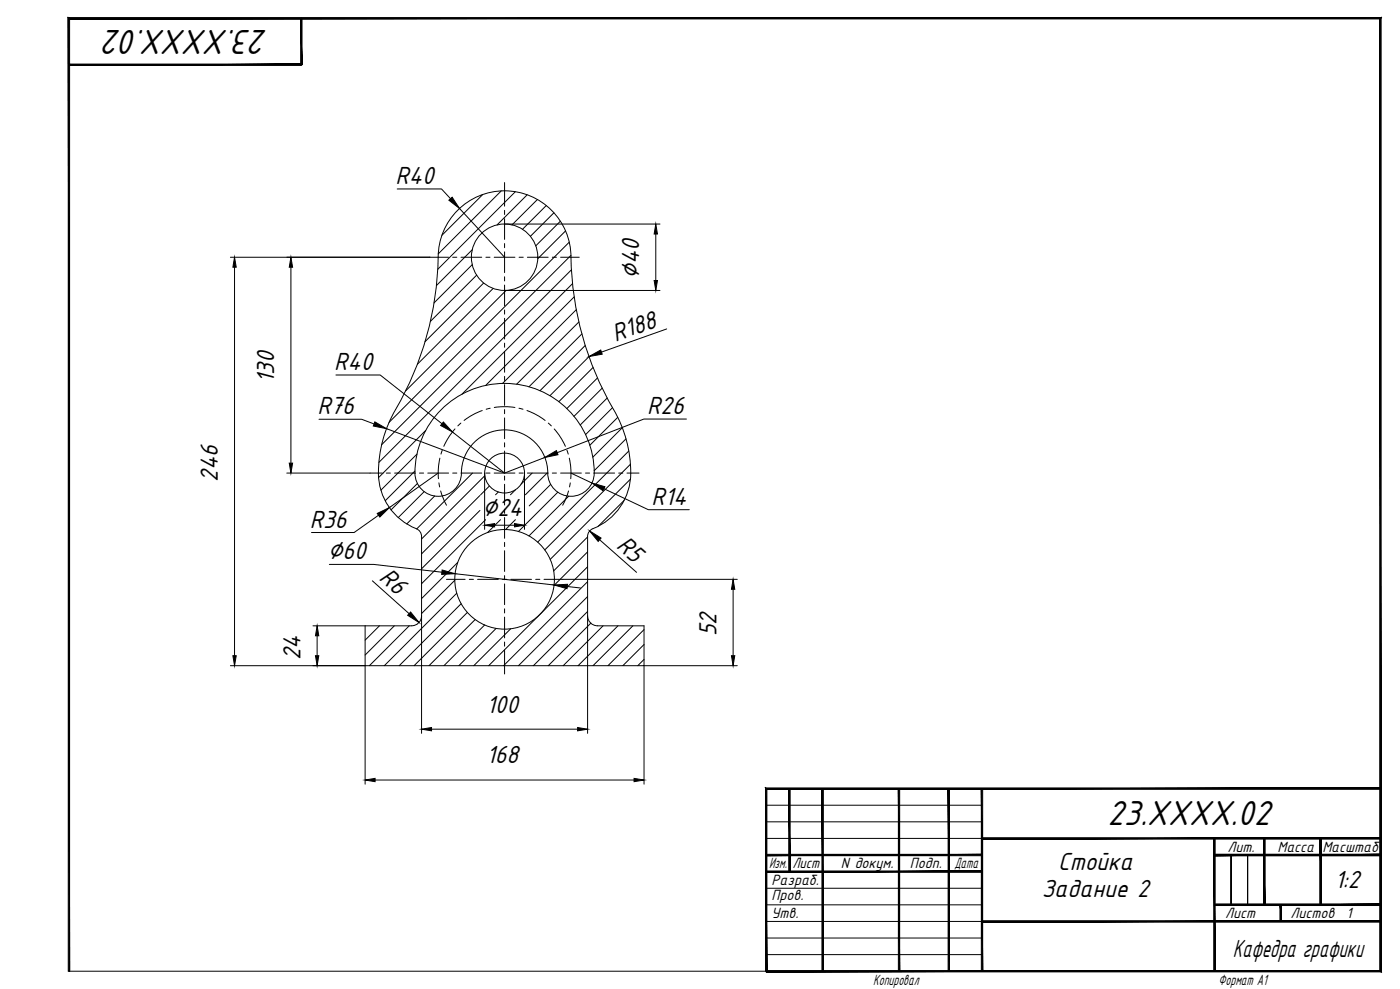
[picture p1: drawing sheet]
<svg xmlns="http://www.w3.org/2000/svg" width="841mm" height="594mm" viewBox="0 0 841 594" stroke-linecap="round" stroke-linejoin="round" font-family="sans-serif">
<!-- layer: 0 -->
<g fill="#000" stroke="#000" stroke-width=".6">
<path d="M181 11v28v-28zM181 11v28z"/>
<path d="M41 38v1l140-1zM41 39l140-1v1z"/>
<path d="M570 474v109v-109zM570 474v109z"/>
<path d="M460 513v1l130-1zM460 514l130-1v1z"/>
<path d="M590 503v1l239-1zM590 504l239-1v1z"/>
<path d="M730 513v1l99-1zM730 514l99-1v1z"/>
<path d="M730 513v1l99-1zM730 514l99-1v1z"/>
<path d="M729 504l1 79v-79zM729 504l1 79h-1z"/>
<path d="M759 504l1 40v-40zM759 504l1 40h-1z"/>
<path d="M759 504l1 40v-40zM759 504l1 40h-1z"/>
<path d="M793 504l1 40v-40zM793 504l1 40h-1z"/>
<path d="M793 504l1 40v-40zM793 504l1 40h-1z"/>
<path d="M460 523v1l130-1zM460 524l130-1v1z"/>
<path d="M474 474v50h1zM474 474h1v50z"/>
<path d="M590 553v1l239-1zM590 554l239-1v1z"/>
<path d="M730 543v1l99-1zM730 544l99-1v1z"/>
<path d="M730 543v1l99-1zM730 544l99-1v1z"/>
<path d="M769 544l1 9v-9zM769 544l1 9h-1z"/>
<path d="M769 544l1 9v-9zM769 544l1 9h-1z"/>
<path d="M41 11v572h1zM41 11h1v572zM41 11h1h788zM42 11h788h-1zM830 11h-1l1 573zM829 11l1 573-1-1zM460 584h370l-1-1zM460 583h369l-369 1z"/>
<path d="M460 473v110h1zM460 473l1 1v109zM460 473l1 1 368-1zM461 474l368-1v1z"/>
<path d="M494 474v109h1zM494 474h1v109z"/>
<path d="M540 474v109zM540 474v109z"/>
<path d="M590 474v109zM590 474v109z"/>
</g>
<g fill="none" stroke="#000" stroke-width=".6">
<path d="M290 117l-25 24M301 115l-38 38M310 115l-47 47M317 117l-18 18M323 120l-15 15M328 123l-14 15M333 128l-14 14M337 133l-15 15M340 139l-17 16M284 159l-23 23M284 150l-22 22M342 145l-108 109"/>
<path d="M343 153l-114 114M286 165l-27 28M291 170l-36 35M296 173l-45 46M304 174l-60 61M343 162l-115 116M344 170l-66 67M345 178l-53 54M346 186l-44 44M348 193l-38 38M350 201l-32 31M352 208l-28 27"/>
<path d="M354 214l-24 24M356 221l-20 20M359 227l-18 18M362 233l-17 17M365 239l-16 16M256 259l-29 28M368 245l-16 16M371 251l-17 16M374 257l-18 18M250 273l-21 21M376 264l-19 19M378 271l-55 55"/>
<path d="M379 279l-52 51M249 283l-18 18M251 290l-16 16M255 295l-16 16M261 298l-17 17M284 284l-34 34M288 298l-35 35M291 286l-38 38M294 292l-5 5M299 296l-1 1M310 294l-3 3M320 284l-7 7"/>
<path d="M329 284l-13 13M331 291l-13 13M335 296l-24 23M342 298l-24 24M379 288l-48 48M288 307l-35 35M292 312l-39 39M301 312l-8 8M310 312l-6 6M375 301l-16 15M275 338l-22 22M353 323l-20 20"/>
<path d="M353 331l-20 21M273 349l-20 20M274 356l-43 44M353 349l-50 51M353 340l-29 29M353 358l-42 42M228 376l-9 9M237 376l-18 17M246 376l-24 24M277 363l-37 37M281 368l-32 32M285 372l-27 28"/>
<path d="M291 375l-24 25M298 377l-22 23M307 378l-22 22M324 369l-30 31M353 367l-33 33M355 374l-26 26M362 376l-24 24M371 376l-24 24M380 376l-24 24M387 378l-22 22M387 387l-13 13M387 396l-4 4"/>
<path d="M460 484h130M460 494h130M460 504h130M460 534h130M460 544h130M460 553h130M740 544v-30v30M749 544v-30v30M460 563h130M460 573h130M41 583h419"/>
</g>
<g fill="none" stroke="#000" stroke-width=".6">
<path d="M275 126a40 40 0 0 1 45-7 40 40 0 0 1 23 40 193 193 0 0 0 28 92 68 68 0 0 1 6 43 37 37 0 0 1-22 24l-2 2v2v48a6 6 0 0 0 6 6h28v24h-168v-24h28a6 6 0 0 0 6-6v-48a6 6 0 0 0-5-5 37 37 0 0 1-20-41 85 85 0 0 1 14-37 194 194 0 0 0 22-90 40 40 0 0 1 11-23zM265 246a54 54 0 0 1 60-11 54 54 0 0 1 32 52 14 14 0 0 1-17 11 14 14 0 0 1-11-16 26 26 0 0 0-28-24 26 26 0 0 0-24 28 14 14 0 0 1-17 12 14 14 0 0 1-11-18 54 54 0 0 1 16-34z"/>
<circle cx="303" cy="155" r="20"/>
<circle cx="303" cy="284" r="12"/>
<circle cx="303" cy="348" r="30"/>
</g>
<g fill="none" stroke="#000" stroke-width=".6">
<path d="M303 110v14M303 126v3M303 131v13M258 155h11M272 155h2M277 155h12M292 155h2M297 155h12M303 146v3M303 151v13M312 155h2M317 155h12"/>
<path d="M332 155h2M337 155h11M303 166v3M303 171v13M303 186v3M303 191v13M303 206v3M303 211v13M303 226v3M303 231v13M273 258l-3 4-3 6M277 254l-2 2"/>
<path d="M290 247l-6 2-5 4M294 245l-2 1M297 245l7-1 5 1M303 246v3M303 251v12M312 245l2 1M317 247l6 2 4 4M329 254l2 2M333 258l3 4 4 6M264 275l-1 6v7M266 270l-1 3M303 266v2"/>
<path d="M303 271v12M341 270v3M342 275l1 6v7M222 284h8M232 284h3M237 284h12M252 284h2M257 284h12M264 290v2M265 295l3 8M272 284h2M277 284h12"/>
<path d="M292 284h2M297 284h12M303 286v2M303 291v12M312 284h2M317 284h12M332 284h2M337 284h12M342 295l-4 8M343 290l-1 2M352 284h2M357 284h12"/>
<path d="M372 284h2M377 284h7M303 306v2M303 311v12M303 326v2M303 331v12M268 348h11M282 348h2M287 348h12M302 348h2M303 346v2M303 351v12"/>
<path d="M307 348h12M322 348h2M327 348h11M303 366v2M303 371v12M303 386v2M303 391v14"/>
</g>
<g fill="none" stroke="#000" stroke-width=".6">
<path d="M239 114h26l6 5M276 125l27 30M303 135h93M138 155h120M394 141v27M141 161v233M175 161v117M303 174h93M401 198l-40 14M202 225h26l38 30M192 252h25l8 3M232 257l71 27"/>
<path d="M272 259l31 25M412 252h-25l-52 20M327 275l-24 9M172 284h50M263 284l-29 21M291 284v34M315 284v34M343 284l13 6M363 294l26 12h25M227 310l-14 10h-26M297 315h12M198 339h26l41 5"/>
<path d="M360 324l22 20M224 349l22 20M273 345l60 6M338 348h105M341 352l8 1M440 354v40M188 376h31M253 370v71M353 370v71M138 400h81v71M191 382v12M443 400h-56v71"/>
<path d="M259 438h88M225 469h156"/>
</g>
<g fill="#000" stroke="#000" stroke-width=".6">
<path d="M270 120l2-2 4 7zM394 135l1 6h-2zM141 155l1 6h-2zM175 155l1 6h-2zM393 168h2l-1 6zM354 214l7-4 1 3zM225 253l7 4-8-1zM266 253l6 6-7-3zM174 278h2l-1 6zM327 275l7-4 1 2zM356 290l7 2-1 3zM227 308l7-3-6 6z"/>
<path d="M291 315h6v1zM309 315h6l-6 1zM354 319l7 4-2 2zM266 342l7 3h-8zM333 351h8v3zM440 348l1 6h-2zM247 368l5 6-7-4zM140 394h2l-1 6zM191 376l1 6h-2zM190 394h2l-1 6zM439 394h2l-1 6zM253 438l6-1v2z"/>
<path d="M347 437l6 1-6 1zM219 469l6-1v2zM381 468l6 1-6 1z"/>
</g>
<g font-size="23.2">
<text x="161" y="18" transform="rotate(-180 161 18)">23.XXXX.02</text>
<text x="665" y="495">23.XXXX.02</text>
</g>
<g font-size="16.6">
<text x="238" y="110">R40</text>
<text x="384" y="168" transform="rotate(-90 384 168)">∅40</text>
<text x="370" y="205" transform="rotate(-20 370 205)">R188</text>
<text x="201" y="222">R40</text>
<text x="165" y="230" transform="rotate(-90 165 230)">130</text>
<text x="191" y="249">R76</text>
<text x="389" y="249">R26</text>
<text x="131" y="290" transform="rotate(-90 131 290)">246</text>
<text x="391" y="303">R14</text>
<text x="290" y="310">∅24</text>
<text x="186" y="317">R36</text>
<text x="370" y="329" transform="rotate(41 370 329)">R5</text>
<text x="197" y="336">∅60</text>
<text x="227" y="348" transform="rotate(42 227 348)">R6</text>
<text x="430" y="382" transform="rotate(-90 430 382)">52</text>
<text x="181" y="397" transform="rotate(-90 181 397)">24</text>
<text x="292" y="428">100</text>
<text x="292" y="459">168</text>
<text x="636" y="523">Стойка</text>
<text x="802" y="534">1:2</text>
<text x="626" y="539">Задание 2</text>
<text x="741" y="575">Кафедра графики</text>
</g>
<g font-size="9.9">
<text x="737" y="512">Лит.</text>
<text x="767" y="512">Масса</text>
<text x="794" y="512">Масштаб</text>
<text x="462" y="522">Изм.</text>
<text x="476" y="522">Лист</text>
<text x="505" y="522">N докум.</text>
<text x="547" y="522">Подп.</text>
<text x="573" y="522">Дата</text>
<text x="464" y="532">Разраб.</text>
<text x="464" y="541">Пров.</text>
<text x="464" y="552">Утв.</text>
<text x="736" y="552">Лист</text>
<text x="775" y="552">Листов</text>
<text x="809" y="552">1</text>
<text x="525" y="591">Копировал</text>
<text x="732" y="591">Формат А1</text>
</g>
</svg>
